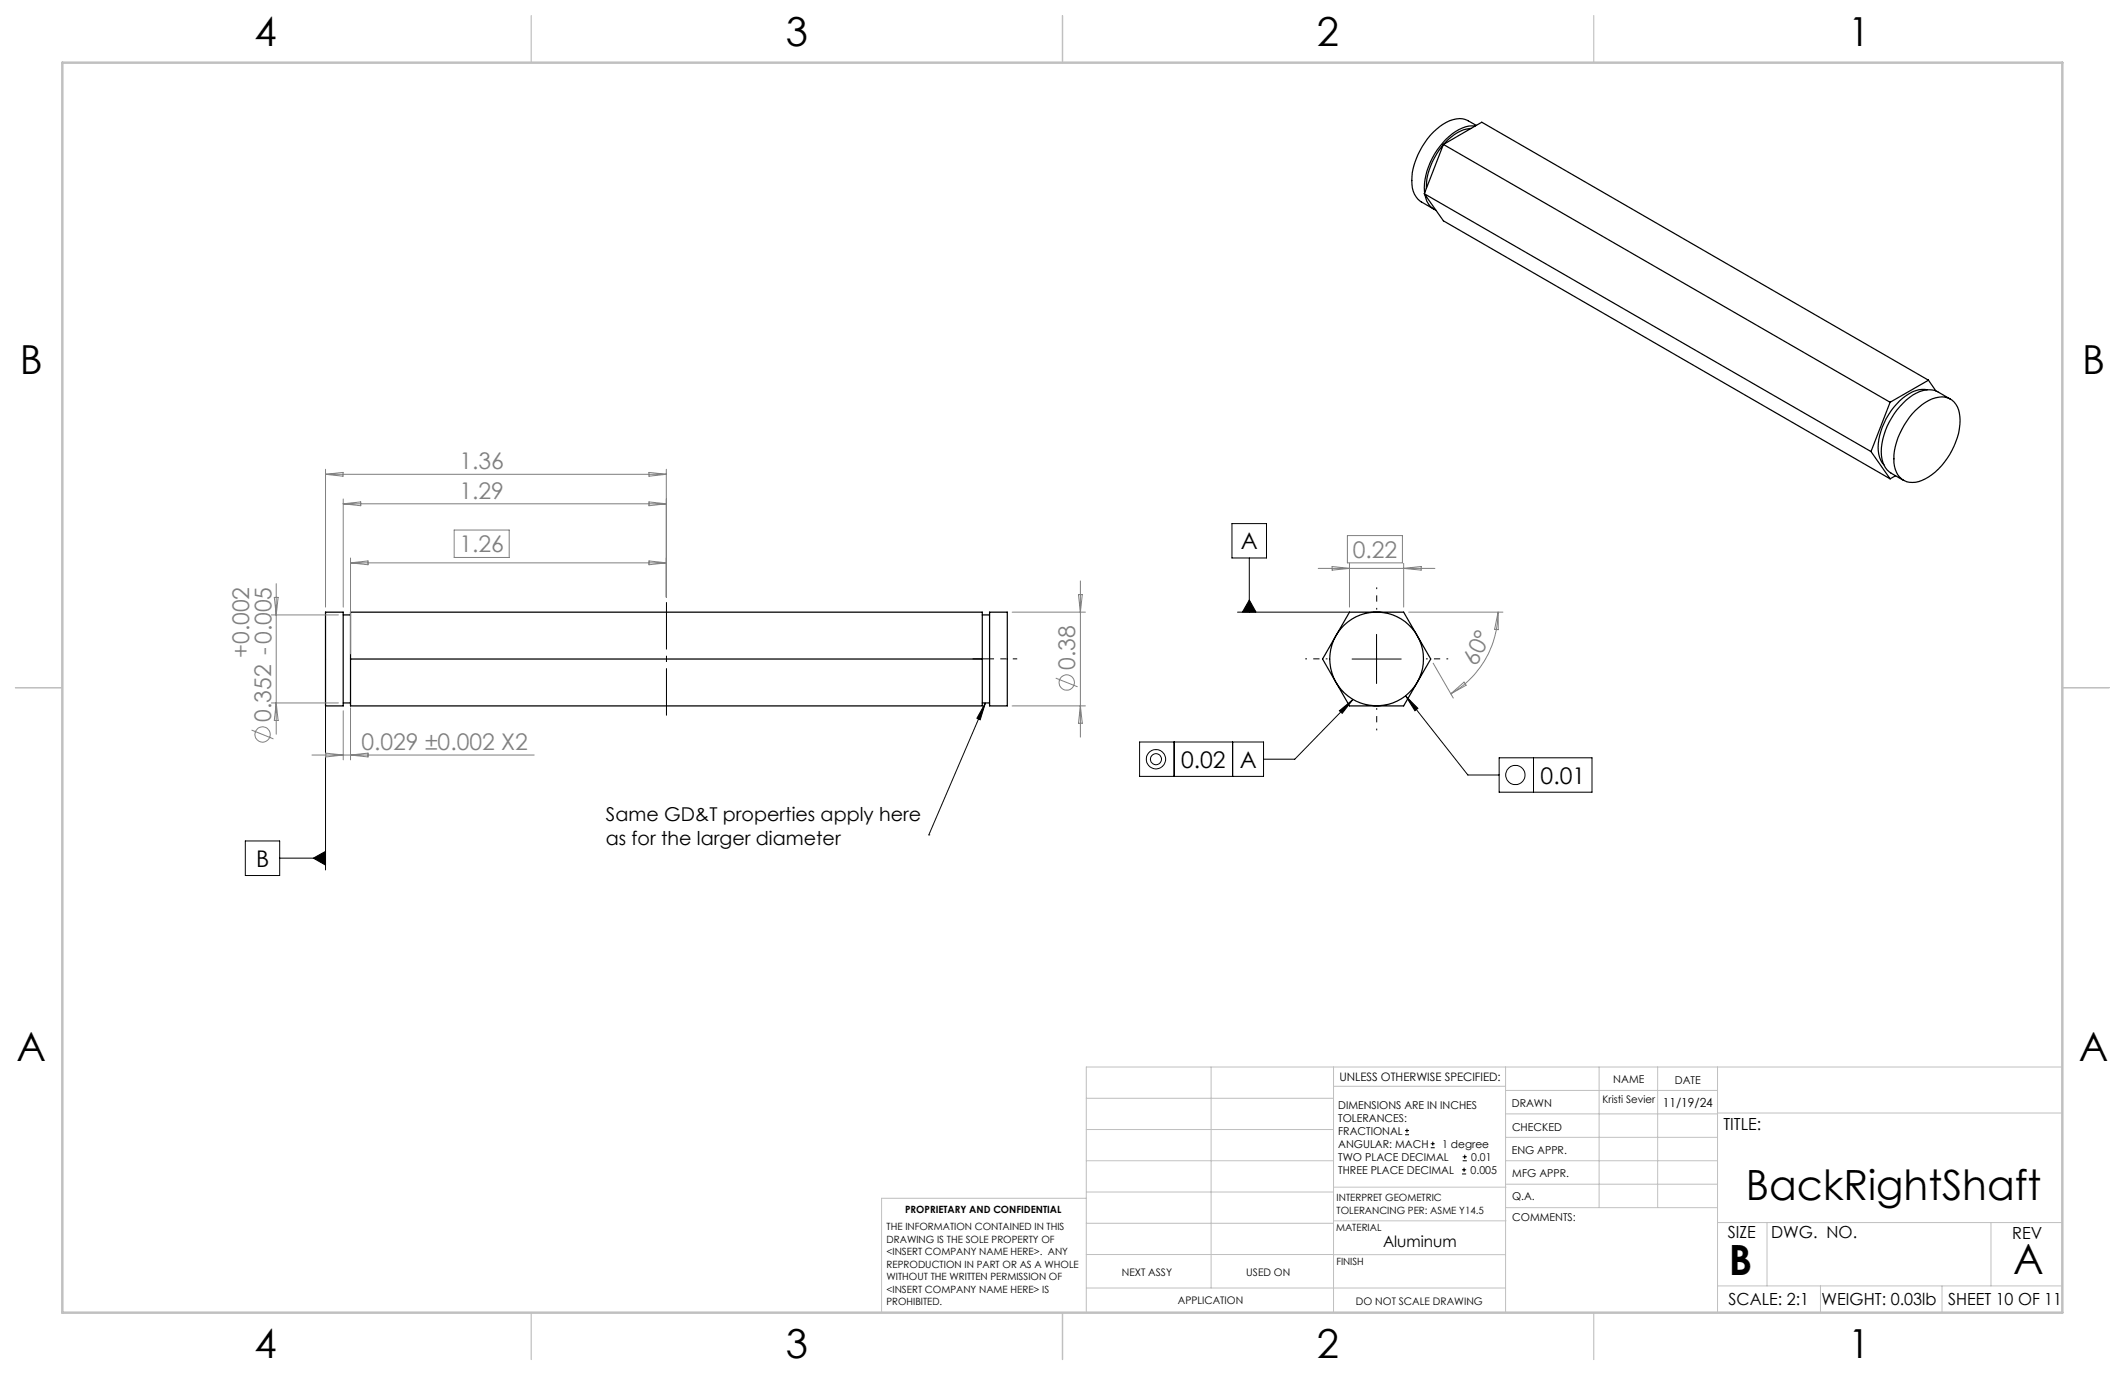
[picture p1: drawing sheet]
<svg xmlns="http://www.w3.org/2000/svg" width="432mm" height="279mm" viewBox="0 0 432 279" stroke-linecap="round" stroke-linejoin="round" font-family="sans-serif">
<g fill="none" stroke="#000" stroke-width=".25">
<path d="M289.4 39.4l90.8 52.4M289.4 39.4l3.9 5.5 90.8 52.4M289.5 39.5a4 4 0 0 0 2.2 3.2M293.3 29.4a13.8 13.8 0 0 0-3.5 8.9M293.3 29.4l-3.9 10M293.3 29.4l90.8 52.3M293.3 29.4l7.8-4.6 90.8 52.5M298.9 26.1a8.1 8.1 0 0 0-5.5 3.2M299.8 25.6a7.5 7.5 0 0 0-6 2.7 14.4 14.4 0 0 0-4.3 10.9M300 25.5a7.6 7.6 0 0 0-2.9-1.4 7.4 7.4 0 0 0-5.8 2.7 14.7 14.7 0 0 0-4.4 10.7 4.4 4.4 0 0 0 1.9 3.5l2.6 1.5M391.6 79.2a6.4 6.4 0 0 0-5.6 2.3 13.2 13.2 0 0 0-4.2 10.9 4.1 4.1 0 0 0 1 2M391.9 77.3l-7.8 4.4"/>
<path d="M391.9 77.3l1.5 2.1M380.2 91.8l3.9 5.5M384.1 81.7l-3.9 10.1M385.2 96.7l-1.1 .6M389.2 83.4a7.8 7.8 0 0 1 5.9-2.7 3.9 3.9 0 0 1 3.2 4 14.3 14.3 0 0 1-7.7 12.9 3.9 3.9 0 0 1-5.8-3.6 14.4 14.4 0 0 1 4.4-10.6zM396.3 81.1l-2.5-1.5a4.9 4.9 0 0 0-5.1 .7 14.8 14.8 0 0 0-6.4 12.2 4.7 4.7 0 0 0 1.9 3.6l2.6 1.5M66.1 124.4h3.6v19h-3.6zM69.7 125h1.5M71.2 124.4h128.4v19h-128.4zM71.2 133.9h128.4M199.6 125h1.5M201.1 124.4h3.6v19h-3.6z"/>
<path d="M274.2 124.4h11l5.5 9.5-5.5 9.5h-11l-5.5-9.5zM69.7 142.8h1.5M199.6 142.8h1.5"/>
<circle cx="279.7" cy="133.9" r="9.5"/>
</g>
<g fill="none" stroke="#000" stroke-width=".2">
<path d="M250.3 106.4h7.1v7h-7.1zM253.9 113.4v11M251.5 124.4h22.7M253.9 121.9l1.3 2.5h-2.8zM274.7 133.9h10M279.7 128.9v10M66.1 143.4v33.4M200.2 142.8l-1 3.5-.7-.4zM200.2 142.8l-11.5 26.9M231.6 150.8h25.2v7h-25.2zM238.6 150.8v7M250.5 150.8v7"/>
<path d="M272.2 144.4l2.7-2.3-2.2 2.9zM274.9 142.1l-11.8 12.2h-6.3M285.6 141.4l2.5 2.5-.6 .5zM285.6 141.4l12.7 16.1h6.3M304.6 154h18.9v7h-18.9zM311.6 154v7M49.8 170.9h7v7h-7zM56.8 174.4h9.3M63.7 174.4l2.4-1.4v2.8zM188.7 169.7h.1M285.5 230.6h.8M285.5 229.7h.8"/>
<path d="M285.9 229.3v.9M290.7 233.2h.8M290.7 232.4h.8M291.1 232v.8M297.1 238.5h.8M297.1 237.7h.8M297.2 235.9h.9M297.2 235.1h.9M297.5 237.3v.8M297.6 234.6v.9"/>
<circle cx="234.9" cy="154.3" r="1.12"/>
<circle cx="234.9" cy="154.3" r="1.96"/>
<circle cx="307.9" cy="157.5" r="1.96"/>
</g>
<g fill="none" stroke="#808080" stroke-width=".2">
<path d="M66.1 95.4v28M66.1 96.4h69.3M66.1 96.4l3.6-.4v.8zM131.9 96l3.5 .4-3.5 .4zM135.4 95.4v26M56.1 118.6v30.6M69.7 101.4v22M69.7 102.4h65.7M69.7 102.4l3.6-.4v.8zM71.2 113.4v19.5M71.2 114.4h64.2M71.2 114.4l3.6-.4v.8z"/>
<path d="M92.3 107.7h11.2v5.6h-11.2zM131.9 102l3.5 .4-3.5 .4zM131.9 114l3.5 .4-3.5 .4zM219.5 118v31.8M267.9 115.5h23.7M270.7 115.1l3.5 .4-3.5 .4zM273.8 108.8h11.2v5.6h-11.2zM274.2 114.5v8.9M285.2 114.5v8.9M285.2 115.5l3.6-.4v.8zM55.1 125h13.7M55.7 121.4h.8l-.4 3.6z"/>
<path d="M205.7 124.4h14.9M214.5 137.8l4.5 1.8M219.1 120.8h.8l-.4 3.6zM286.2 124.4h19.2M291.2 134.8l4.1 7.1M304.4 124.4v3.6l-.7-.1zM304.4 124.4a19.2 19.2 0 0 1-9.6 16.6M51.1 148.3l4.5 1.8M55.1 142.8h13.7M56.1 142.8l.4 3.6h-.8zM63.4 153.4h45.1M66.2 153l3.5 .4-3.5 .4z"/>
<path d="M69.7 144.4v10M71.2 143.8v10.6M71.2 153.4l3.6-.4v.8zM205.7 143.4h14.9M219.5 143.4l.4 3.6h-.8zM294.8 141l2.7-2.4 .4 .6z"/>
<circle cx="216.8" cy="138.7" r="1.56"/>
<circle cx="53.3" cy="149.2" r="1.56"/>
</g>
<path d="M201.1 133.9h-3.5" fill="none" stroke="#000" stroke-width=".2" stroke-dasharray="15.2 1.3 1.3 1.3" stroke-linecap="butt"/>
<path d="M206.7 133.9h-5.6" fill="none" stroke="#000" stroke-width=".2" stroke-dasharray="15.2 1.3 1.3 1.3" stroke-dashoffset="14.3" stroke-linecap="butt"/>
<path d="M135.4 145.4v-23" fill="none" stroke="#000" stroke-width=".2" stroke-dasharray="15.2 1.3 1.3 1.3" stroke-dashoffset="5.6" stroke-linecap="butt"/>
<path d="M269.7 133.9h-4.5M279.7 123.9v-4.5M289.7 133.9h4.6M279.7 143.9v4.5" fill="none" stroke="#000" stroke-width=".2" stroke-dasharray="15.2 1.3 1.3 1.3" stroke-dashoffset="14.9" stroke-linecap="butt"/>
<g fill="none" stroke="#c0c0c0" stroke-width=".2">
<path d="M246.1 216.8v44.9M271 216.8v49.9M305.9 216.8v49.9M324.9 216.8v28.6M336.8 216.8v28.6M349 216.8v49.9M419.1 216.8h-198.4v49.9M220.7 235.9h50.3M220.7 229.5h50.3M220.7 223.2h50.3M271 220.7h34.9M305.9 231.1h43.1"/>
<path d="M305.9 226.3h43.1M305.9 221.6h43.1M305.9 235.9h43.1M349 226.2h70.1M220.7 248.6h50.3M220.7 242.2h50.3M220.7 254.9h50.3M220.7 243.5h-41.6v23.2M271 255h34.9M271 248.1h35M271 241.2h35M305.9 240.6h43.1"/>
<path d="M306 245.4h43M349 248.4h70.1M359.1 248.4v12.9M404.6 248.4v12.9M220.7 261.7h85.2M349 261.3h70.1M369.9 261.3v5.4M394.6 261.3v5.4"/>
</g>
<path d="M108 3.2v9.5M215.9 3.2v9.5M323.8 3.2v9.5M3.1 139.7h9.6M419.1 139.7h9.5M108 266.7v9.6M215.9 266.7v9.6M323.8 266.7v9.6" fill="none" stroke="#c0c0c0" stroke-width=".25"/>
<path d="M12.7 12.7h406.4v254h-406.4z" fill="none" stroke="#c0c0c0" stroke-width=".5"/>
<g fill="#000">
<path d="M200.2 142.8l-1 3.5-.7-.4z"/>
<path d="M272.2 144.4l2.7-2.3-2.2 2.9zM285.6 141.4l2.5 2.5-.6 .5zM253.9 121.9l1.3 2.5h-2.8zM63.7 174.4l2.4 1.4v-2.8z"/>
</g>
<g font-size="8.5">
<text x="354.8" y="243.7">BackRightShaft</text>
<text x="351.3" y="259">B</text>
<text x="409.1" y="258.9">A</text>
</g>
<g font-size="8.1">
<text x="51.7" y="9.3">4</text>
<text x="159.7" y="9.3">3</text>
<text x="267.6" y="9.3">2</text>
<text x="375.6" y="9.3">1</text>
<text x="4" y="76">B</text>
<text x="423.1" y="76">B</text>
<text x="3.3" y="215.7">A</text>
<text x="422.4" y="215.7">A</text>
<text x="51.7" y="276">4</text>
<text x="159.7" y="276">3</text>
<text x="267.6" y="276">2</text>
<text x="375.6" y="276">1</text>
</g>
<g font-size="4.7" fill="#808080">
<text x="93.4" y="95.3">1.36</text>
<text x="93.4" y="101.3">1.29</text>
<text x="93.4" y="112.2">1.26</text>
<text x="274.9" y="113.3">0.22</text>
<text x="50.6" y="133.7" transform="rotate(-90 50.6 133.7)">+0.002</text>
<text x="218.5" y="136.1" transform="rotate(-90 218.5 136.1)">0.38</text>
<text x="300" y="135.5" transform="rotate(-64 300 135.5)">60°</text>
<text x="55.1" y="146.7" transform="rotate(-90 55.1 146.7)">0.352 -0.005</text>
<text x="73.4" y="152.4">0.029 ±0.002 X2</text>
</g>
<g font-size="4.7">
<text x="252.1" y="111.6">A</text>
<text x="240" y="156">0.02</text>
<text x="251.9" y="156">A</text>
<text x="313.1" y="159.2">0.01</text>
<text x="52" y="176.1">B</text>
</g>
<g font-size="3.9">
<text x="123.1" y="166.8">Same GD&amp;T properties apply here</text>
<text x="123.1" y="171.7">as for the larger diameter</text>
</g>
<g font-size="3.4">
<text x="350.2" y="229.5">TITLE:</text>
<text x="351.1" y="251.6">SIZE</text>
<text x="359.9" y="251.6">DWG. NO.</text>
<text x="408.9" y="251.7">REV</text>
<text x="351.2" y="265.2">SCALE: 2:1</text>
<text x="370.1" y="265.3">WEIGHT: 0.03lb</text>
<text x="395.9" y="265.3">SHEET 10 OF 11</text>
</g>
<text font-size="3.2" x="281" y="253.3">Aluminum</text>
<text font-size="2.5" x="337.9" y="224.9">11/19/24</text>
<text font-size="2.4" x="272.2" y="219.7">UNLESS OTHERWISE SPECIFIED:</text>
<g font-size="2.2">
<text x="327.8" y="220.1">NAME</text>
<text x="340.3" y="220.2">DATE</text>
<text x="271.9" y="225.3">DIMENSIONS ARE IN INCHES</text>
<text x="271.9" y="227.9">TOLERANCES:</text>
<text x="307.2" y="224.9">DRAWN</text>
<text x="271.9" y="230.6">FRACTIONAL</text>
<text x="271.9" y="233.2">ANGULAR: MACH</text>
<text x="293.1" y="233.2">1 degree</text>
<text x="307.3" y="229.8">CHECKED</text>
<text x="271.9" y="238.5">THREE PLACE DECIMAL</text>
<text x="271.9" y="235.9">TWO PLACE DECIMAL</text>
<text x="298.8" y="238.5">0.005</text>
<text x="299" y="235.9">0.01</text>
<text x="307.2" y="234.5">ENG APPR.</text>
<text x="307.3" y="239.2">MFG APPR.</text>
<text x="307.3" y="243.9">Q.A.</text>
<text x="307.3" y="248.1">COMMENTS:</text>
</g>
<g font-size="2.1">
<text x="325.7" y="224.1">Kristi Sevier</text>
<text x="227.9" y="259.2">NEXT ASSY</text>
<text x="253.3" y="259.2">USED ON</text>
<text x="239.3" y="265">APPLICATION</text>
<text x="275.5" y="265.1">DO NOT SCALE DRAWING</text>
</g>
<g font-size="2">
<text x="271.6" y="244.1">INTERPRET GEOMETRIC</text>
<text x="180.2" y="250">THE INFORMATION CONTAINED IN THIS</text>
<text x="183.9" y="246.4">PROPRIETARY AND CONFIDENTIAL</text>
<text x="271.5" y="250.2">MATERIAL</text>
<text x="271.6" y="246.6">TOLERANCING PER: ASME Y14.5</text>
<text x="180.2" y="252.5">DRAWING IS THE SOLE PROPERTY OF</text>
<text x="180.2" y="255.1">&lt;INSERT COMPANY NAME HERE&gt;. ANY</text>
<text x="180.2" y="257.6">REPRODUCTION IN PART OR AS A WHOLE</text>
<text x="271.5" y="257">FINISH</text>
<text x="180.2" y="260.1">WITHOUT THE WRITTEN PERMISSION OF</text>
<text x="180.2" y="262.6">&lt;INSERT COMPANY NAME HERE&gt; IS</text>
<text x="180.2" y="265.2">PROHIBITED.</text>
</g>
</svg>
